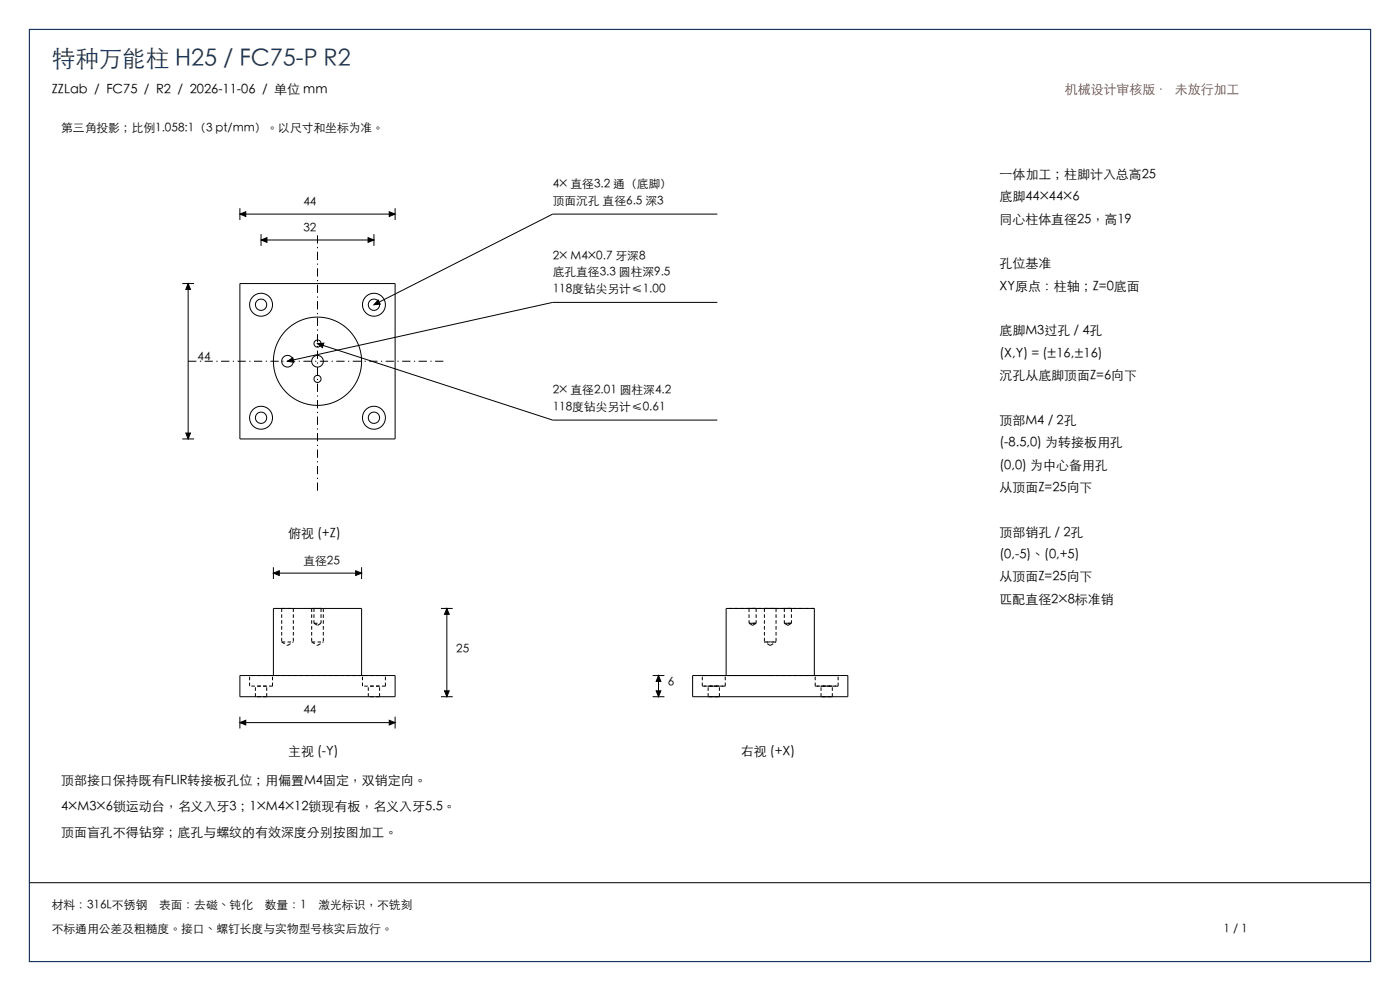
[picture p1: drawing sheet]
<svg xmlns="http://www.w3.org/2000/svg" width="420mm" height="297mm" viewBox="0 0 420 297" stroke-linecap="round" stroke-linejoin="round" font-family="sans-serif">
<path d="M8.8 8.8h402.4v279.4h-402.4z" fill="none" stroke="#1a385c" stroke-width=".35"/>
<g fill="none" stroke="#000" stroke-width=".3">
<path d="M72 62.4v3.5M72 64.2h46.5M78.3 70.2v3.5M78.3 71.9h33.9M112.2 70.2v3.5M118.5 62.4v3.5M215.2 64.2h-49.4l-53.6 27.1M54.7 85h3.5M56.4 85v46.5M72 85h46.5v46.5h-46.5zM215.2 90.6h-49.4l-79.5 17.7M95.2 103l70.6 22.9h49.4"/>
<path d="M54.7 131.5h3.5M82 170v3.5M82 171.8h26.5M108.5 170v3.5M132.3 182.3h3.5M134.1 182.3v26.5M72 202.5h46.5v6.3h-46.5zM72 214.8v3.5M72 216.6h46.5M82 202.5v-20.2h26.5v20.2M118.5 214.8v3.5M132.3 208.8h3.5"/>
<path d="M195.8 208.8h3.5M195.8 202.5h3.5M197.6 202.5v6.3M207.8 202.5h46.6v6.3h-46.6zM217.8 202.5v-20.2h26.5v20.2M8.8 264.5h402.4"/>
<circle cx="78.3" cy="91.3" r="1.69"/>
<circle cx="78.3" cy="91.3" r="3.4"/>
<circle cx="112.2" cy="91.3" r="1.69"/>
<circle cx="112.2" cy="91.3" r="3.4"/>
<circle cx="86.3" cy="108.3" r="1.75"/>
<circle cx="95.2" cy="108.3" r="13.2"/>
<circle cx="95.2" cy="103" r="1.06"/>
<circle cx="95.2" cy="113.6" r="1.06"/>
<circle cx="95.3" cy="108.3" r="1.75"/>
<circle cx="78.3" cy="125.2" r="1.69"/>
<circle cx="78.3" cy="125.2" r="3.4"/>
<circle cx="112.2" cy="125.2" r="1.69"/>
<circle cx="112.2" cy="125.2" r="3.4"/>
</g>
<g fill="none" stroke="#000" stroke-width=".3" stroke-dasharray="1.1 .7" stroke-linecap="butt">
<path d="M84.5 182.3h3.5M84.5 182.3v10.1M84.5 192.4h3.5M84.5 192.4l1.8 1.1M86.3 193.5l1.7-1.1M88 182.3v10.1M93.5 182.3h3.5M93.5 182.3v10.1M93.5 192.4h3.5M93.5 192.4l1.7 1.1M94.2 182.3h2.1M94.2 182.3v4.5"/>
<path d="M94.2 186.8h2.1M94.2 186.8l1 .6M95.2 187.4l1.1-.6M95.2 193.5l1.8-1.1M96.3 182.3v4.5M97 182.3v10.1M224.7 182.3h1.1M224.7 186.8h1.1M224.7 182.3v4.5M225.8 182.3h1M225.8 186.8h1M225.8 187.4l1-.6"/>
<path d="M225.8 187.4l-1.1-.6M226.8 182.3h-2.1M226.8 186.8h-2.1M226.8 182.3v4.5M229.3 182.3h1.8M229.3 192.4h1.8M229.3 182.3v10.1M231.1 182.3h1.7M231.1 192.4h1.7M231.1 193.5l1.7-1.1M231.1 193.5l-1.8-1.1M232.8 182.3h-3.5"/>
<path d="M232.8 192.4h-3.5M232.8 182.3v10.1M235.3 182.3h1.1M235.3 186.8h1.1M235.3 182.3v4.5M236.4 182.3h1M236.4 186.8h1M236.4 187.4l1-.6M236.4 187.4l-1.1-.6M237.4 182.3h-2.1M237.4 186.8h-2.1M237.4 182.3v4.5"/>
<path d="M244.3 182.3h-26.5M74.9 205.6v-3.1M76.6 208.8v-3.2M80 208.8h-3.4M80 205.6h-3.4M80 208.8v-3.2M81.8 202.5h-6.9M81.8 205.6v-3.1M81.8 205.6h-6.9M108.5 202.5h-26.5M108.7 205.6v-3.1M110.5 208.8v-3.2"/>
<path d="M113.9 208.8h-3.4M113.9 205.6h-3.4M113.9 208.8v-3.2M115.6 202.5h-6.9M115.6 205.6v-3.1M115.6 205.6h-6.9M210.7 202.5h3.4M210.7 205.6h3.4M210.7 205.6v-3.1M212.4 208.8h1.7M212.4 205.6h1.7M212.4 208.8v-3.2"/>
<path d="M214.1 202.5h3.5M214.1 208.8h1.7M214.1 205.6h3.5M214.1 205.6h1.7M215.8 208.8h-3.4M215.8 205.6h-3.4M215.8 208.8v-3.2M217.6 202.5h-6.9M217.6 205.6h-6.9M217.6 205.6v-3.1M217.8 202.5h13.3M231.1 202.5h13.2"/>
<path d="M244.3 202.5h-26.5M244.6 202.5h3.4M244.6 205.6h3.4M244.6 205.6v-3.1M246.3 208.8h1.7M246.3 205.6h1.7M246.3 208.8v-3.2M248 202.5h3.4M248 208.8h1.7M248 205.6h3.4M248 205.6h1.7M249.7 208.8h-3.4"/>
<path d="M249.7 205.6h-3.4M249.7 208.8v-3.2M251.4 202.5h-6.8M251.4 205.6h-6.8M251.4 205.6v-3.1"/>
</g>
<path d="M56.4 108.3h77.7M95.2 147.1v-77.6" fill="none" stroke="#000" stroke-width=".3" stroke-dasharray="2.5 1.1 .4 1.1" stroke-linecap="butt"/>
<g fill="#000" stroke="#000" stroke-width=".3">
<path d="M72 64.2l1.7-.7v1.4zM78.3 71.9l1.8-.7v1.4zM110.4 71.2l1.8 .7-1.8 .7zM116.8 63.5l1.7 .7-1.7 .7zM56.4 85l.7 1.7h-1.4zM113.4 89.9l.7 1.3-1.9 .1zM86.3 108.3l1.5-1.1 .3 1.4zM95.2 103l1.9-.2-.4 1.4zM55.7 129.8h1.4l-.7 1.7zM82 171.8l1.8-.7v1.4zM106.7 171.1l1.8 .7-1.8 .7zM134.1 182.3l.7 1.8h-1.5z"/>
<path d="M72 216.6l1.7-.7v1.4zM116.8 215.9l1.7 .7-1.7 .7zM133.3 207h1.5l-.7 1.8zM196.8 207h1.5l-.7 1.8zM197.6 202.5l.7 1.7h-1.5z"/>
</g>
<text font-size="7.1" fill="#1a385c" x="15.5" y="20.1">特种万能柱 H25 / FC75-P R2</text>
<g font-size="3.9">
<text x="15.5" y="28.2">ZZLab / FC75 / R2 / 2026-11-06 / 单位 mm</text>
<text x="299.9" y="53.6">一体加工；柱脚计入总高25</text>
<text x="299.9" y="60.3">底脚44×44×6</text>
<text x="299.9" y="67">同心柱体直径25，高19</text>
<text x="299.9" y="80.4">孔位基准</text>
<text x="299.9" y="87.1">XY原点：柱轴；Z=0底面</text>
<text x="299.9" y="100.5">底脚M3过孔 / 4孔</text>
<text x="299.9" y="107.2">(X,Y) = (±16,±16)</text>
<text x="299.9" y="113.9">沉孔从底脚顶面Z=6向下</text>
<text x="299.9" y="127.3">顶部M4 / 2孔</text>
<text x="299.9" y="134">(-8.5,0) 为转接板用孔</text>
<text x="299.9" y="140.7">(0,0) 为中心备用孔</text>
<text x="299.9" y="147.4">从顶面Z=25向下</text>
<text x="86.4" y="161.2">俯视 (+Z)</text>
<text x="299.9" y="160.8">顶部销孔 / 2孔</text>
<text x="299.9" y="167.5">(0,-5)、(0,+5)</text>
<text x="299.9" y="174.2">从顶面Z=25向下</text>
<text x="299.9" y="180.9">匹配直径2×8标准销</text>
<text x="86.4" y="226.4">主视 (-Y)</text>
<text x="222.2" y="226.4">右视 (+X)</text>
<text x="18.3" y="235.3">顶部接口保持既有FLIR转接板孔位；用偏置M4固定，双销定向。</text>
<text x="18.3" y="243">4×M3×6锁运动台，名义入牙3；1×M4×12锁现有板，名义入牙5.5。</text>
<text x="18.3" y="250.8">顶面盲孔不得钻穿；底孔与螺纹的有效深度分别按图加工。</text>
</g>
<text font-size="3.9" fill="#a62e1f" x="319.5" y="28.2">机械设计审核版 · 未放行加工</text>
<g font-size="3.5">
<text x="18.3" y="39.5">第三角投影；比例1.058:1（3 pt/mm）。以尺寸和坐标为准。</text>
<text x="165.8" y="56.4">4× 直径3.2 通（底脚）</text>
<text x="91" y="61.7">44</text>
<text x="165.8" y="61.3">顶面沉孔 直径6.5 深3</text>
<text x="91" y="69.5">32</text>
<text x="165.8" y="77.9">2× M4×0.7 牙深8</text>
<text x="165.8" y="82.9">底孔直径3.3 圆柱深9.5</text>
<text x="165.8" y="87.8">118度钻尖另计≤1.00</text>
<text x="59.3" y="108.3">44</text>
<text x="165.8" y="118.1">2× 直径2.01 圆柱深4.2</text>
<text x="165.8" y="123.1">118度钻尖另计≤0.61</text>
<text x="91" y="169.3">直径25</text>
<text x="136.9" y="195.6">25</text>
<text x="200.4" y="205.6">6</text>
<text x="91" y="214.1">44</text>
<text x="15.5" y="272.3">材料：316L不锈钢</text>
<text x="47.7" y="272.3">表面：去磁、钝化</text>
<text x="79.5" y="272.3">数量：1</text>
<text x="95.5" y="272.3">激光标识，不铣刻</text>
<text x="15.5" y="279.7">不标通用公差及粗糙度。接口、螺钉长度与实物型号核实后放行。</text>
<text x="367.1" y="279.7">1 / 1</text>
</g>
</svg>
